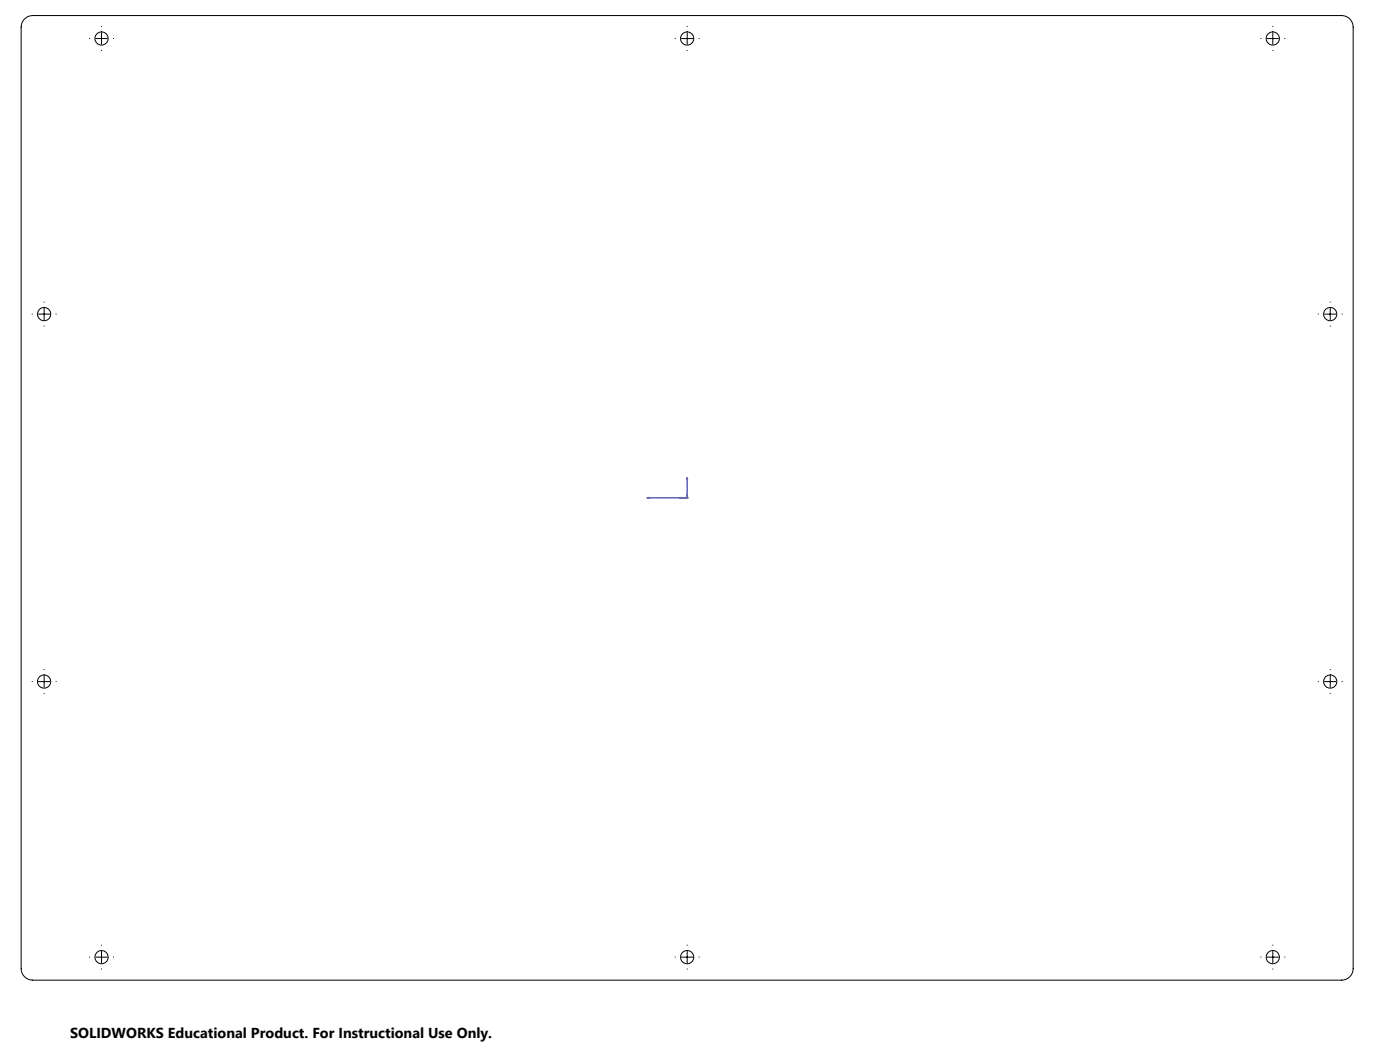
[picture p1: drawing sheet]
<svg xmlns="http://www.w3.org/2000/svg" width="610mm" height="457mm" viewBox="0 0 610 457" stroke-linecap="round" stroke-linejoin="round" font-family="sans-serif">
<g fill="none" stroke="#000" stroke-width=".44">
<path d="M10.7 8.3a5 5 0 0 1 3.5-1.5h570a5 5 0 0 1 5 5v410a5 5 0 0 1-5 5h-570a5.1 5.1 0 0 1-5-5v-410a5 5 0 0 1 1.5-3.5zM41.7 16.8h5M44.2 14.3v5M296.7 16.8h5M299.2 14.3v5M551.7 16.8h5M554.2 14.3v5M16.7 136.8h5M19.2 134.3v5M576.7 136.8h5M579.2 134.3v5M16.7 296.8h5"/>
<path d="M19.2 294.3v5M576.7 296.8h5M579.2 294.3v5M41.7 416.8h5M44.2 414.3v5M296.7 416.8h5M299.2 414.3v5M551.7 416.8h5M554.2 414.3v5"/>
<circle cx="44.2" cy="16.8" r="2.91"/>
<circle cx="299.2" cy="16.8" r="2.91"/>
<circle cx="554.2" cy="16.8" r="2.9"/>
<circle cx="19.2" cy="136.8" r="2.91"/>
<circle cx="579.2" cy="136.8" r="2.91"/>
<circle cx="19.2" cy="296.8" r="2.91"/>
<circle cx="579.2" cy="296.8" r="2.91"/>
<circle cx="44.2" cy="416.8" r="2.91"/>
<circle cx="299.2" cy="416.8" r="2.91"/>
<circle cx="554.2" cy="416.8" r="2.9"/>
</g>
<path d="M281.7 216.8l.8-.2v.4zM295.7 216.8l.9-.2v.4zM299.2 208l.2 .9h-.4zM299.2 215l.2 .9h-.4zM299.2 208v8.8h-17.5" fill="none" stroke="#00f" stroke-width=".44"/>
<path d="M298.7 216.8h1M298.9 216.4l.7 .7M299.2 216.3v1M299.6 216.4l-.7 .7" fill="none" stroke="#808080" stroke-width=".44"/>
<g fill="none" stroke="#000" stroke-width=".44" stroke-dasharray="15.2 1.3 1.3 1.3" stroke-linecap="butt">
<path d="M39.2 16.8h-.4M44.2 11.8v-.4M49.2 16.8h.4M294.2 16.8h-.4M299.2 11.8v-.4M304.2 16.8h.4M549.2 16.8h-.4M554.2 11.8v-.4M559.2 16.8h.4M44.2 21.8v.4M299.2 21.8v.4M554.2 21.8v.4"/>
<path d="M14.2 136.8h-.4M19.2 131.8v-.4M24.2 136.8h.4M574.2 136.8h-.4M579.2 131.8v-.4M584.2 136.8h.4M19.2 141.8v.4M579.2 141.8v.4M14.2 296.8h-.4M19.2 291.8v-.4M24.2 296.8h.4M574.2 296.8h-.4"/>
<path d="M579.2 291.8v-.4M584.2 296.8h.4M19.2 301.8v.4M579.2 301.8v.4M39.2 416.8h-.4M44.2 411.8v-.4M49.2 416.8h.4M294.2 416.8h-.4M299.2 411.8v-.4M304.2 416.8h.4M549.2 416.8h-.4M554.2 411.8v-.4"/>
<path d="M559.2 416.8h.4M44.2 421.8v.4M299.2 421.8v.4M554.2 421.8v.4"/>
</g>
<path d="M299.2 208l.2 .9h-.4zM281.7 216.8l.8-.2v.4zM299.2 215l.2 .9h-.4zM295.7 216.8l.9-.2v.4z" fill="#00f"/>
<text font-size="6.3" x="30.5" y="452.1">SOLIDWORKS Educational Product. For Instructional Use Only.</text>
</svg>
